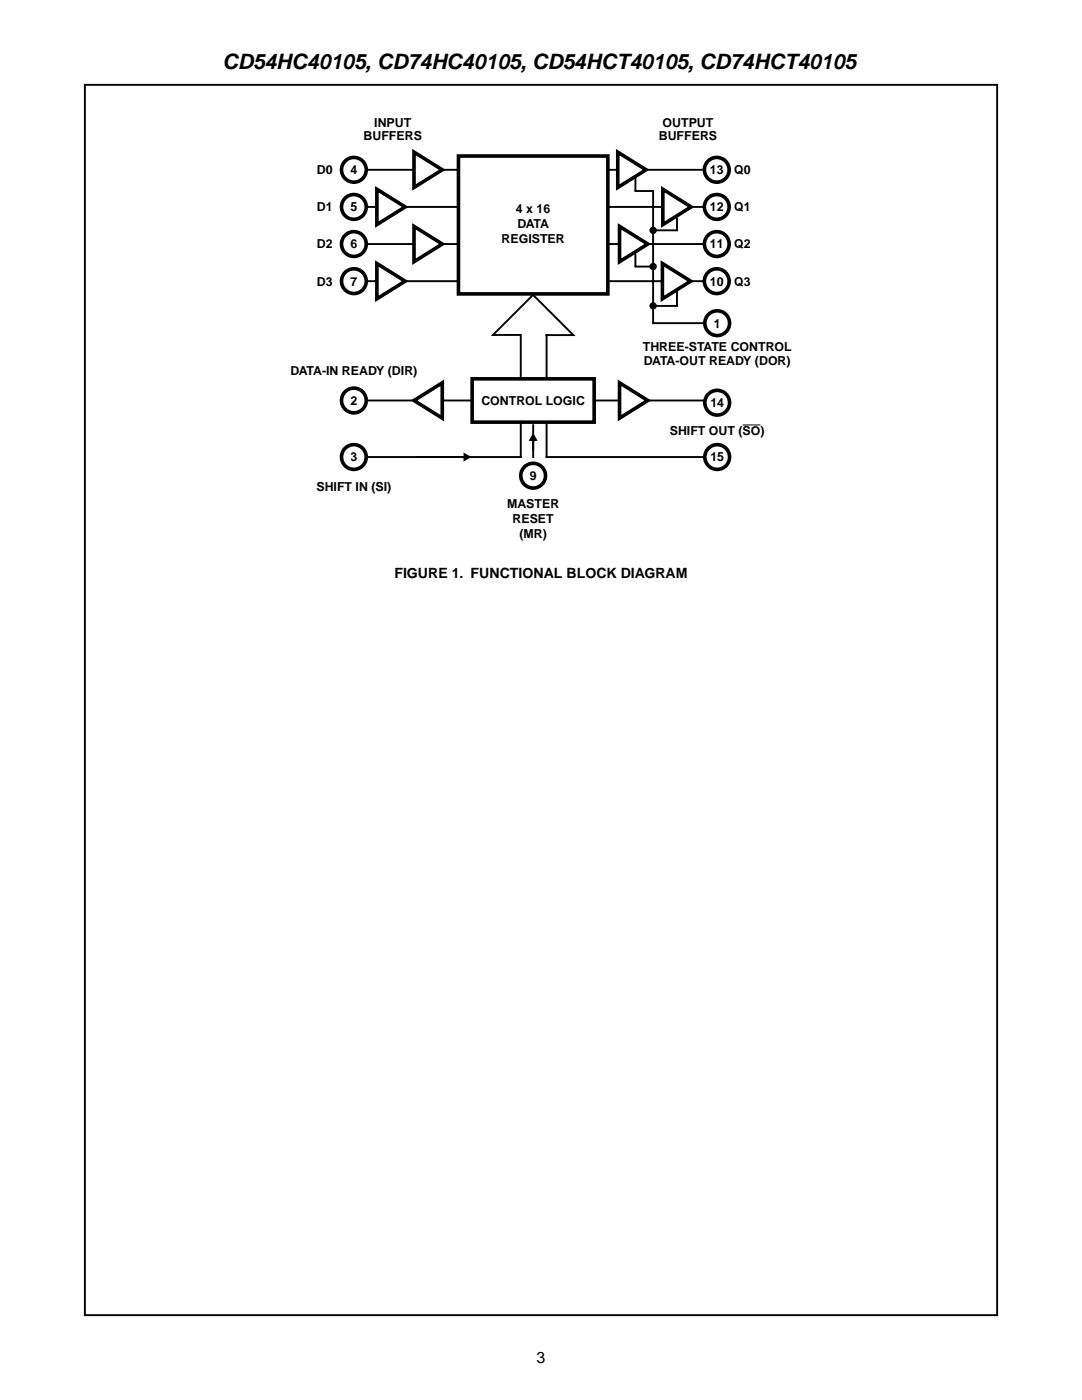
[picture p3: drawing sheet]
<svg xmlns="http://www.w3.org/2000/svg" width="216mm" height="279mm" viewBox="0 0 216 279" stroke-linecap="round" stroke-linejoin="round" font-family="sans-serif">
<path d="M16.9 16.9h182.1v245.6h-182.1zM72.9 79.9h67.7" fill="none" stroke="#000" stroke-width=".38"/>
<path d="M91.5 31.1h29.8v27.6h-29.8z" fill-rule="evenodd" fill="#fff" stroke="#000" stroke-width=".72"/>
<path d="M73.1 33.9h18.3" fill="none" stroke="#000" stroke-width=".38"/>
<path d="M82.6 30.4l5.7 3.5-5.7 3.5z" fill="#fff" stroke="#000" stroke-width=".72"/>
<path d="M69.1 32l1-.5 .5-.1v2.5v-2.5a2.46 2.46 0 0 1 2.4 3.2 2.46 2.46 0 0 1-3.8 1.3 2.46 2.46 0 0 1-.1-3.9z" fill="#fff"/>
<circle cx="70.6" cy="33.9" r="2.47" fill="none" stroke="#000" stroke-width=".72"/>
<path d="M73.1 41.3h18.3" fill="none" stroke="#000" stroke-width=".38"/>
<path d="M75.2 37.8l5.6 3.5-5.6 3.5z" fill="#fff" stroke="#000" stroke-width=".72"/>
<path d="M69.1 39.4l1-.5 .5-.1v2.5v-2.5a2.46 2.46 0 0 1 2.4 3.2 2.46 2.46 0 0 1-3.8 1.3 2.46 2.46 0 0 1-.1-3.9z" fill="#fff"/>
<circle cx="70.6" cy="41.3" r="2.47" fill="none" stroke="#000" stroke-width=".72"/>
<path d="M73.1 48.7h18.3" fill="none" stroke="#000" stroke-width=".38"/>
<path d="M82.6 45.2l5.7 3.5-5.7 3.5z" fill="#fff" stroke="#000" stroke-width=".72"/>
<path d="M69.1 46.8l1-.5 .5-.1v2.5v-2.5a2.46 2.46 0 0 1 2.4 3.2 2.46 2.46 0 0 1-3.8 1.3 2.46 2.46 0 0 1-.1-3.9z" fill="#fff"/>
<circle cx="70.6" cy="48.7" r="2.47" fill="none" stroke="#000" stroke-width=".72"/>
<path d="M73.1 56.1h18.3" fill="none" stroke="#000" stroke-width=".38"/>
<path d="M75.2 52.6l5.6 3.5-5.6 3.5z" fill="#fff" stroke="#000" stroke-width=".72"/>
<path d="M69.1 54.2l1-.5h.5v2.4v-2.4a2.46 2.46 0 0 1 2.4 3.1 2.46 2.46 0 0 1-3.8 1.3 2.46 2.46 0 0 1-.1-3.9z" fill="#fff"/>
<circle cx="70.6" cy="56.1" r="2.47" fill="none" stroke="#000" stroke-width=".72"/>
<path d="M121.7 33.9h18.3" fill="none" stroke="#000" stroke-width=".38"/>
<path d="M123.3 30.4l5.6 3.5-5.6 3.5z" fill="#fff" stroke="#000" stroke-width=".72"/>
<path d="M141.5 32l1-.5 .5-.1v2.5v-2.5a2.46 2.46 0 0 1 2.4 3.2 2.46 2.46 0 0 1-3.8 1.3 2.46 2.46 0 0 1-.1-3.9z" fill="#fff"/>
<circle cx="143" cy="33.9" r="2.47" fill="none" stroke="#000" stroke-width=".72"/>
<path d="M121.7 41.3h23.4" fill="none" stroke="#000" stroke-width=".38"/>
<path d="M132.3 37.8l5.6 3.5-5.6 3.5z" fill="#fff" stroke="#000" stroke-width=".72"/>
<path d="M141.5 39.4l1-.5 .5-.1v2.5v-2.5a2.46 2.46 0 0 1 2.4 3.2 2.46 2.46 0 0 1-3.8 1.3 2.46 2.46 0 0 1-.1-3.9z" fill="#fff"/>
<circle cx="143" cy="41.3" r="2.47" fill="none" stroke="#000" stroke-width=".72"/>
<path d="M121.5 48.7h18.9" fill="none" stroke="#000" stroke-width=".38"/>
<path d="M123.6 45.2l5.7 3.5-5.7 3.5z" fill="#fff" stroke="#000" stroke-width=".72"/>
<path d="M141.5 46.8l1-.5 .5-.1v2.5v-2.5a2.46 2.46 0 0 1 2.4 3.2 2.46 2.46 0 0 1-3.8 1.3 2.46 2.46 0 0 1-.1-3.9z" fill="#fff"/>
<circle cx="143" cy="48.7" r="2.47" fill="none" stroke="#000" stroke-width=".72"/>
<path d="M121.8 56.1h23.4" fill="none" stroke="#000" stroke-width=".38"/>
<path d="M132.2 52.6l5.6 3.5-5.6 3.5z" fill="#fff" stroke="#000" stroke-width=".72"/>
<path d="M141.5 54.2l1-.5h.5v2.4v-2.4a2.46 2.46 0 0 1 2.4 3.1 2.46 2.46 0 0 1-3.8 1.3 2.46 2.46 0 0 1-.1-3.9z" fill="#fff"/>
<circle cx="143" cy="56.1" r="2.47" fill="none" stroke="#000" stroke-width=".72"/>
<g fill="none" stroke="#000" stroke-width=".38">
<path d="M126.8 35.7v2.2M126.8 38.1h3.4M130.3 38.1v26.4M126.8 50.8v2.1M126.8 53.2h3.4M130.3 46h4.8M135.1 43.6v2.1M135.1 58.1v2.7M130.3 61.1h4.8M130.4 64.5h14.8"/>
<circle cx="130.3" cy="46" r=".54"/>
<circle cx="130.3" cy="53.2" r=".54"/>
<circle cx="130.3" cy="61" r=".54"/>
</g>
<path d="M129.8 45.7l.5-.3v.6v-.6a.55 .55 0 0 1 .6 .7 .55 .55 0 0 1-.8 .4 .55 .55 0 0 1-.3-.8zM129.8 52.9l.5-.2v.5v-.5a.55 .55 0 0 1 .6 .6 .55 .55 0 0 1-.8 .4 .55 .55 0 0 1-.3-.8zM129.8 60.8l.5-.3v.6v-.6a.55 .55 0 0 1 .6 .6 .55 .55 0 0 1-.8 .5 .55 .55 0 0 1-.3-.8z" fill="#000"/>
<path d="M141.6 62.6l.9-.5 .6-.1v2.5v-2.5a2.46 2.46 0 0 1 2.4 3.2 2.46 2.46 0 0 1-3.8 1.3 2.46 2.46 0 0 1-.1-3.9z" fill="#fff"/>
<circle cx="143.1" cy="64.5" r="2.47" fill="none" stroke="#000" stroke-width=".72"/>
<path d="M103.7 66.8h-5.3l8-8 8 8.1h-5.3M109.1 66.8v24.4" fill="none" stroke="#000" stroke-width=".38"/>
<path d="M69.1 78l1-.5h.5v2.4v-2.4a2.46 2.46 0 0 1 2.4 3.1 2.46 2.46 0 0 1-3.8 1.4 2.46 2.46 0 0 1-.1-4z" fill="#fff"/>
<circle cx="70.6" cy="79.9" r="2.47" fill="none" stroke="#000" stroke-width=".72"/>
<path d="M82.6 79.9l5.7-3.5v7.1z" fill="#fff" stroke="#000" stroke-width=".72"/>
<path d="M103.9 66.8v24.4" fill="none" stroke="#000" stroke-width=".38"/>
<g fill="#fff" stroke="#000" stroke-width=".72">
<path d="M123.6 76.4l5.7 3.5-5.7 3.6z"/>
<path d="M94.2 75.6h24.4v8.6h-24.4z" fill-rule="evenodd"/>
</g>
<path d="M141.6 78.5l.9-.5 .6-.1v2.5v-2.5a2.46 2.46 0 0 1 2.4 3.2 2.46 2.46 0 0 1-3.8 1.3 2.46 2.46 0 0 1-.1-3.9z" fill="#fff"/>
<circle cx="143.1" cy="80.4" r="2.47" fill="none" stroke="#000" stroke-width=".72"/>
<path d="M73.4 91.2h30.5M109.1 91.2h31.5" fill="none" stroke="#000" stroke-width=".38"/>
<path d="M69.1 89.3l1-.5h.5v2.4v-2.4a2.46 2.46 0 0 1 2.4 3.1 2.46 2.46 0 0 1-3.8 1.3 2.46 2.46 0 0 1-.1-3.9z" fill="#fff"/>
<circle cx="70.6" cy="91.2" r="2.47" fill="none" stroke="#000" stroke-width=".72"/>
<path d="M141.6 89.3l.9-.5h.6v2.4v-2.4a2.46 2.46 0 0 1 2.4 3.1 2.46 2.46 0 0 1-3.8 1.3 2.46 2.46 0 0 1-.1-3.9z" fill="#fff"/>
<circle cx="143.1" cy="91.2" r="2.47" fill="none" stroke="#000" stroke-width=".72"/>
<path d="M148.2 84.8h3.6" fill="none" stroke="#000" stroke-width=".2"/>
<path d="M83.3 91.2h9.2M92.7 90.6l1 .6-1 .6zM106.4 86.8l.6 1h-1.2zM106.4 84.9v6.3" fill="none" stroke="#000" stroke-width=".38"/>
<path d="M92.7 90.6l1 .6-1 .6zM106.4 86.8l.6 1h-1.2z" fill="#000"/>
<path d="M104.9 93l.9-.5h.6v2.4v-2.4a2.46 2.46 0 0 1 2.3 3.1 2.46 2.46 0 0 1-3.7 1.3 2.46 2.46 0 0 1-.1-3.9z" fill="#fff"/>
<circle cx="106.4" cy="94.9" r="2.47" fill="none" stroke="#000" stroke-width=".72"/>
<text font-size="4.2" x="44.4" y="13.8">CD54HC40105, CD74HC40105, CD54HCT40105, CD74HCT40105</text>
<text font-size="3.2" x="107.1" y="272">3</text>
<text font-size="2.8" x="78.7" y="115.4">FIGURE 1. FUNCTIONAL BLOCK DIAGRAM</text>
<g font-size="2.5">
<text x="72.6" y="28">BUFFERS</text>
<text x="74.7" y="25.2">INPUT</text>
<text x="131.5" y="28">BUFFERS</text>
<text x="132.2" y="25.2">OUTPUT</text>
<text x="63.2" y="34.8">D0</text>
<text x="69.9" y="34.8">4</text>
<text x="141.7" y="34.8">13</text>
<text x="146.5" y="34.8">Q0</text>
<text x="63.2" y="42.2">D1</text>
<text x="69.9" y="42.2">5</text>
<text x="103" y="42.5">4 x 16</text>
<text x="103.2" y="45.5">DATA</text>
<text x="141.7" y="42.2">12</text>
<text x="146.5" y="42.2">Q1</text>
<text x="63.2" y="49.6">D2</text>
<text x="69.9" y="49.6">6</text>
<text x="100.1" y="48.5">REGISTER</text>
<text x="141.7" y="49.6">11</text>
<text x="146.5" y="49.6">Q2</text>
<text x="63.2" y="57">D3</text>
<text x="69.9" y="57">7</text>
<text x="141.7" y="57">10</text>
<text x="146.5" y="57">Q3</text>
<text x="142.4" y="65.4">1</text>
<text x="128.3" y="70.1">THREE-STATE CONTROL</text>
<text x="57.9" y="74.9">DATA-IN READY (DIR)</text>
<text x="128.4" y="72.8">DATA-OUT READY (DOR)</text>
<text x="69.9" y="80.8">2</text>
<text x="96.1" y="80.8">CONTROL LOGIC</text>
<text x="141.7" y="81.3">14</text>
<text x="133.6" y="86.9">SHIFT OUT (SO)</text>
<text x="69.9" y="92.1">3</text>
<text x="105.7" y="95.8">9</text>
<text x="141.7" y="92.1">15</text>
<text x="63.1" y="98">SHIFT IN (SI)</text>
<text x="101.2" y="101.4">MASTER</text>
<text x="102.3" y="104.4">RESET</text>
<text x="103.6" y="107.4">(MR)</text>
</g>
</svg>
